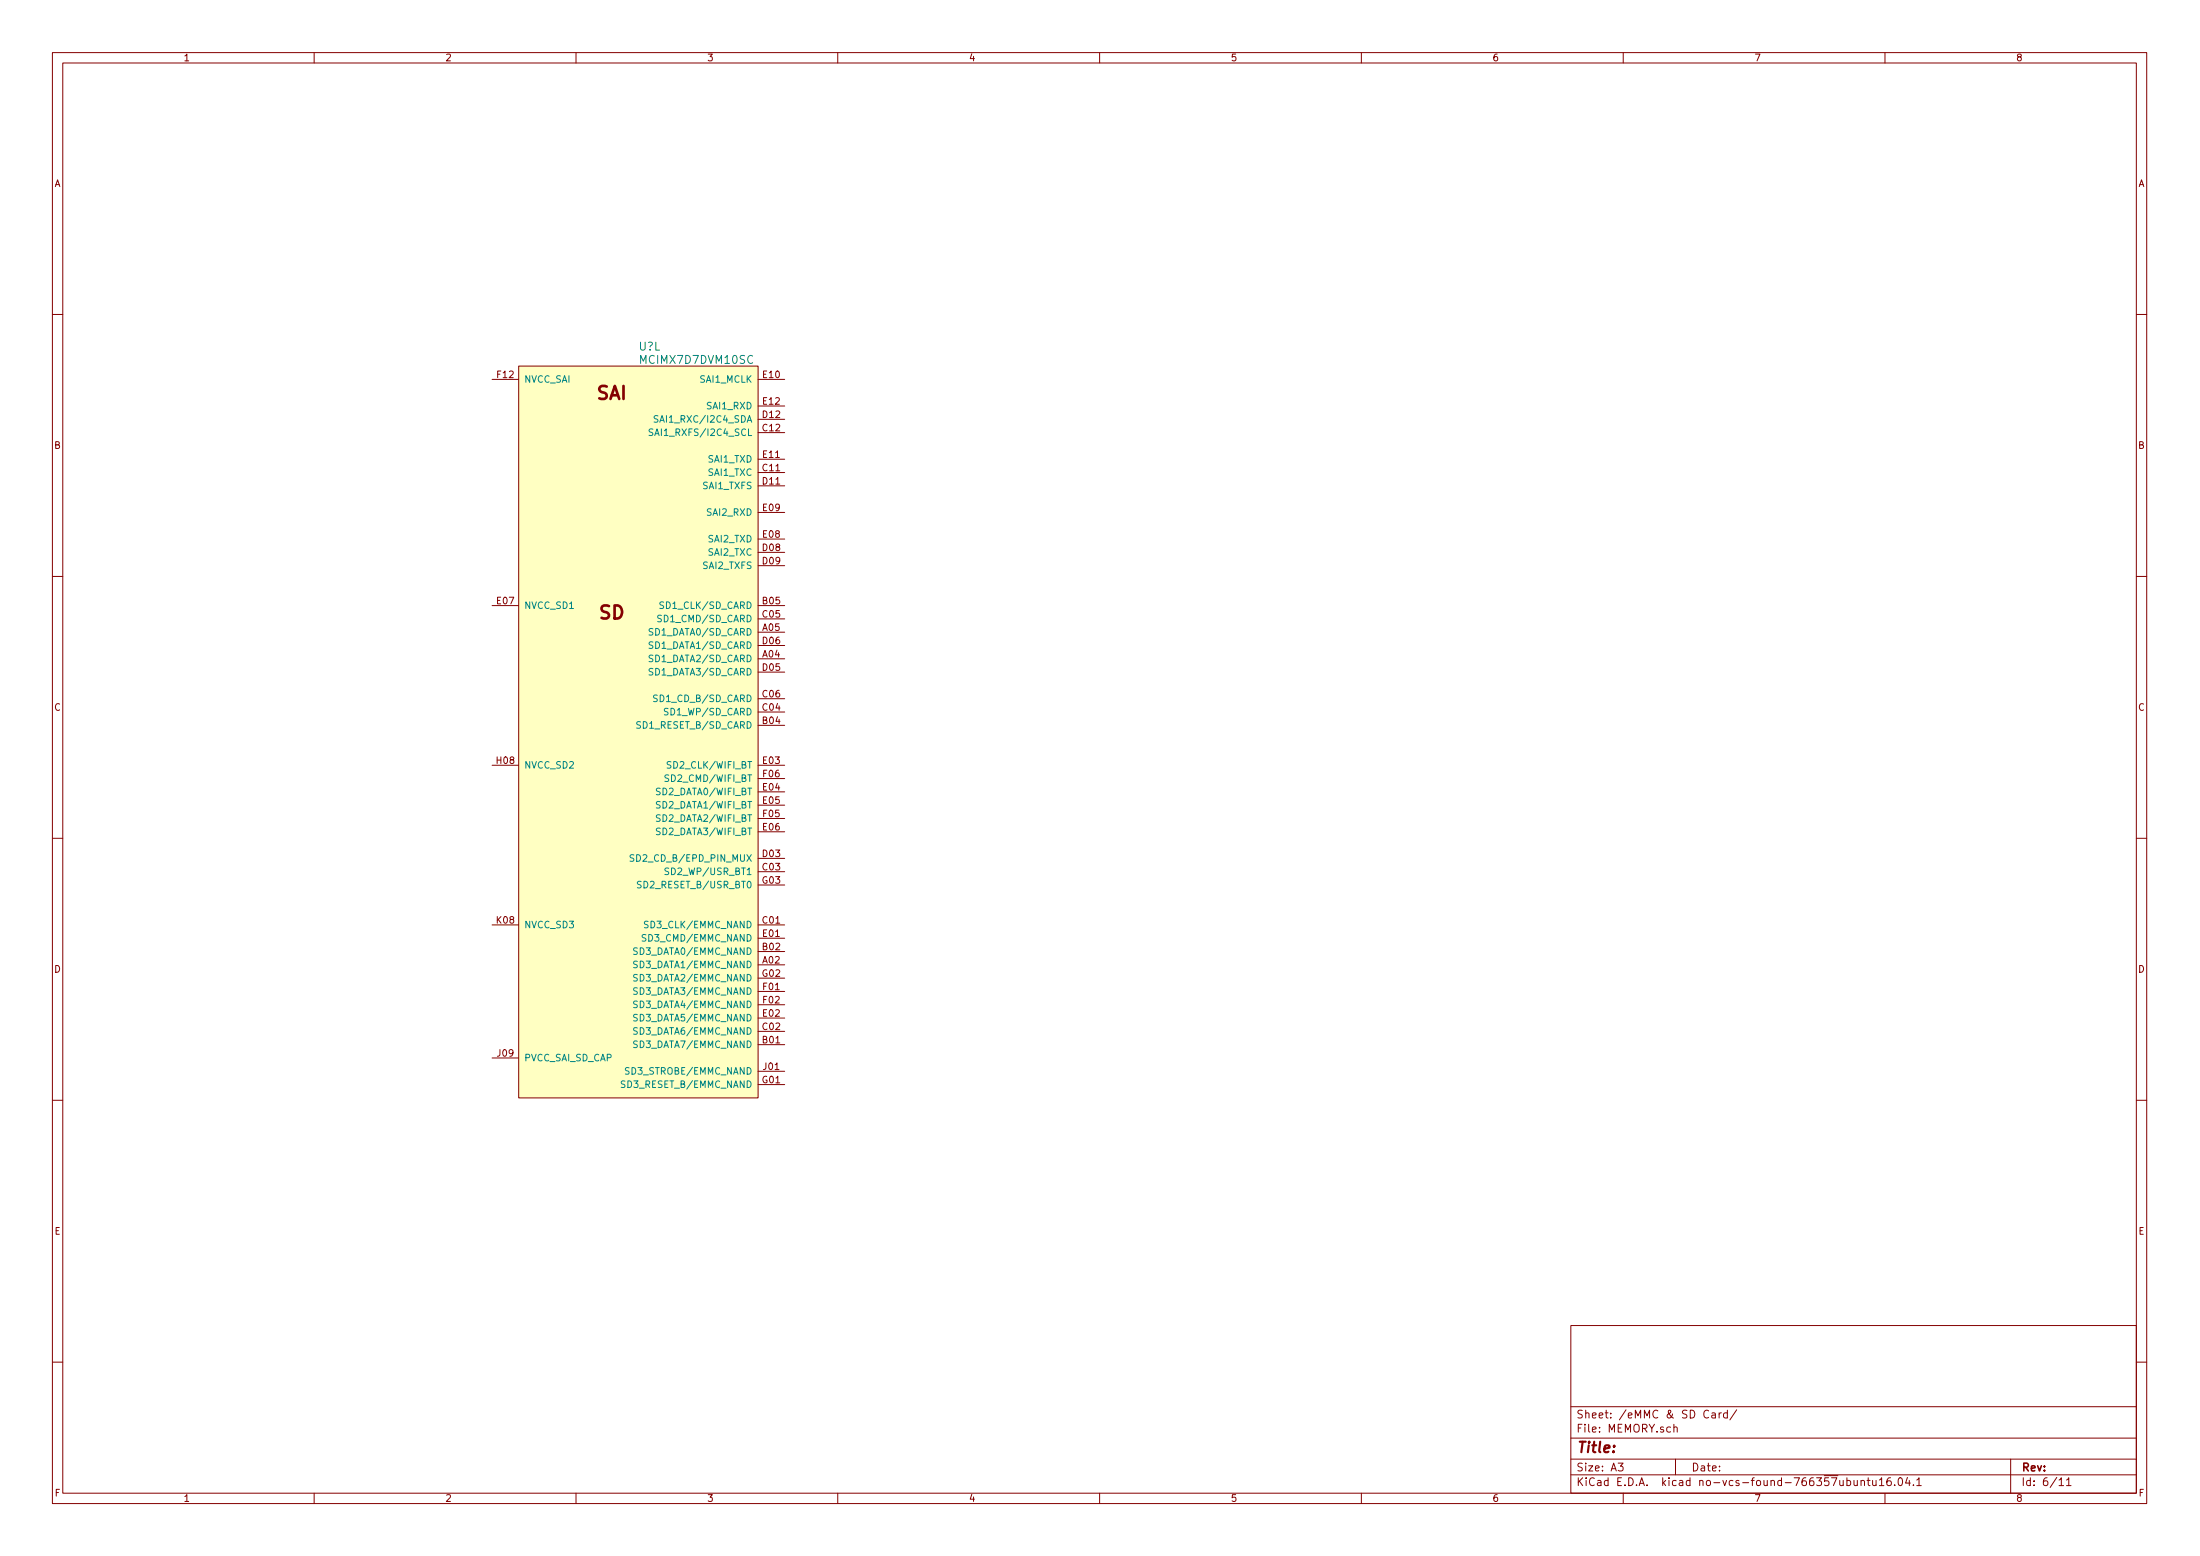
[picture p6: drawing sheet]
<svg xmlns="http://www.w3.org/2000/svg" width="420mm" height="297mm" viewBox="0 0 420 297" stroke-linecap="round" stroke-linejoin="round" font-family="sans-serif">
<g fill="none" stroke="#840000" stroke-width=".19">
<path d="M10 10h400v277h-400zM12 12h396v273.1h-396zM60 10v2M110 10v2M160 10v2M210 10v2M260 10v2M310 10v2M360 10v2M10 60h2M94 72.4h5.1M99.1 69.9h45.7v139.7h-45.7z"/>
<path d="M144.8 72.4h5.1M144.8 77.5h5.1M408 60h2M144.8 90.2h5.1M144.8 92.7h5.1M144.8 87.7h5.1M144.8 82.6h5.1M144.8 80h5.1M144.8 97.8h5.1M10 110h2M94 115.6h5.1M144.8 115.6h5.1"/>
<path d="M144.8 118.1h5.1M144.8 105.4h5.1M144.8 102.9h5.1M144.8 108h5.1M408 110h2M144.8 125.8h5.1M144.8 138.5h5.1M144.8 135.9h5.1M144.8 120.7h5.1M144.8 128.3h5.1M144.8 133.4h5.1M144.8 123.2h5.1"/>
<path d="M94 146.1h5.1M144.8 146.1h5.1M144.8 151.2h5.1M144.8 153.7h5.1M144.8 156.2h5.1M144.8 158.8h5.1M144.8 148.6h5.1M10 160h2M94 176.6h5.1M144.8 176.6h5.1M144.8 179.1h5.1M144.8 166.4h5.1"/>
<path d="M144.8 163.9h5.1M144.8 168.9h5.1M408 160h2M144.8 199.4h5.1M144.8 189.3h5.1M144.8 184.2h5.1M144.8 181.6h5.1M144.8 196.9h5.1M144.8 194.3h5.1M144.8 191.8h5.1M144.8 186.7h5.1M10 210h2"/>
<path d="M94 202h5.1M144.8 207h5.1M144.8 204.5h5.1M408 210h2M300 253h108v32.1h-108zM10 260h2M300 278.5h108M300 274.5h108M300 268.5h108M309 279.3h1l-.5 .6 .4 .1v.7l-.2 .1-.7-.1M319.7 272.5l.2-.1 .3 .1 .1 .9M319.7 271.9v1.5"/>
<path d="M320 278.5v3M326.3 269.4a.59 .59 0 0 0-.7-.1 .59 .59 0 0 0-.2 .8 .56 .56 0 0 0 .3 .5 .56 .56 0 0 0 .6 0M326.9 269.8h.6l.1 .9M327.6 270.1h-.5l-.2 .2 .2 .4 .5-.1M328.3 269.7v1M328.8 269.7l-.4 .1-.1 .2M329.9 269.8l-.4-.1-.3 .3v.6l.3 .1 .4-.1M329.9 269.2v1.5M331.7 269.1l-1.3 2M384 278.5v6.6M408 260h2M60 285.1v1.9"/>
<path d="M110 285.1v1.9M160 285.1v1.9M210 285.1v1.9M260 285.1v1.9M300 281.5h108M310 285.1v1.9M352.7 282.7l.4-.1 .3 .3v.6l-.3 .1-.4-.1M354.1 282.6l.1 .9 .3 .1 .2-.1M354.7 282.6v1M355.4 282.7h.1a.37 .37 0 0 1 .6 .1v.8M355.4 282.6v1M356.6 282.6h.5"/>
<path d="M356.8 282.1v1.3l.3 .2M357.6 282.6v.8a.39 .39 0 0 0 .7 .1M358.3 282.6v1M358.9 282.5l.5-.4v1.5M358.9 283.6h.9M360 285.1v1.9M361.1 282.1a.59 .59 0 0 0-.8 .6l.1 .8 .2 .1 .5-.1 .1-.5-.1-.3h-.5l-.3 .3M361.8 283.5v.1M362.6 282.3l.3-.2a.86 .86 0 0 1 .1 1.5l-.4-.3-.1-.6zM364.3 282l-.4 1.1h.9M364.6 282.6v1M365.4 283.5v.1"/>
<path d="M366.1 282.5l.4-.4v1.5M366.1 283.6h.8M393.2 282.5l.5-.4v1.5M393.2 283.6h.9M394.7 282.5l.4-.4v1.5M394.7 283.6h.8"/>
</g>
<path d="M99.1 69.9h45.7v139.7h-45.7z" fill="#ffffc2" stroke="#ffffc2" stroke-width=".19"/>
<g fill="none" stroke="#008484" stroke-width=".19">
<path d="M125.7 79.4l-.5-.1-.3 .3 .1 .3 .6 .2v.4l-.2 .1h-.5M124.7 82l-.5-.1-.2 .1v.2l.1 .2 .5 .2 .1 .3-.3 .2h-.4M126.3 117.5l-.5-.1-.1 .2v.4l.6 .2v.3l-.2 .2h-.5M126.7 115l-.4-.1-.2 .1-.1 .3 .1 .2 .5 .1 .1 .3-.2 .3-.5-.1M122.3 137.8h-.5l-.2 .2 .1 .3 .6 .2v.4l-.2 .1h-.5M125.5 132.8l-.5-.1-.1 .1v.4l.6 .3v.2l-.2 .2h-.5M127.6 135.3l-.5-.1-.2 .1 .1 .5 .5 .2 .1 .3-.2 .2-.5-.1M126.1 150.5h-.5l-.2 .1v.3l.6 .3 .1 .3-.3 .2h-.5M126.1 153.1l-.5-.1-.2 .1v.4l.6 .2 .1 .3-.3 .3-.5-.1M126.1 155.6l-.5-.1-.2 .2v.3l.6 .3 .1 .3-.3 .2h-.5M126.1 158.2l-.5-.1-.2 .1v.4l.6 .2 .1 .3-.3 .2h-.5M127.7 148l-.5-.1-.2 .3 .1 .3 .6 .2v.4l-.2 .1-.5-.1"/>
<path d="M128.1 145.5l-.4-.1-.2 .1v.4l.5 .2 .1 .3-.2 .2h-.5M121.1 163.2h-.5l-.3 .2 .1 .3 .6 .2v.4l-.2 .1h-.5M122.5 168.3l-.5-.1-.2 .2-.1 .2 .1 .2 .5 .2 .2 .3-.3 .2h-.5M123.4 178.5l-.5-.1-.2 .1v.4l.5 .2 .2 .3-.3 .3-.5-.1M123.8 175.9h-.5l-.2 .1 .1 .4 .5 .2 .1 .3-.3 .2h-.4M127.7 165.8l-.5-.1-.2 .2 .1 .4 .6 .2v.3l-.2 .2-.5-.1M119.4 206.4l-.5-.1-.2 .2v.3l.6 .3 .1 .3-.3 .2h-.5M120.1 203.9l-.4-.1-.2 .1v.4l.5 .2 .1 .3-.2 .3-.5-.1"/>
</g>
<g font-size="3.5" fill="#840000">
<text x="113.9" y="76.3">SAI</text>
<text x="114.4" y="118.2">SD</text>
</g>
<text font-size="2.8" fill="#840000" x="301" y="277.3">Title:</text>
<g font-size="2.1" fill="#008484">
<text x="122" y="66.9">U?L</text>
<text x="122.5" y="69.5">MCIMX7D7DVM10SC</text>
</g>
<g font-size="2.1" fill="#840000">
<text x="301" y="273.5">File: MEMORY.sch</text>
<text x="301" y="270.8">Sheet: /eMMC &amp; SD Card/</text>
<text x="301" y="280.9">Size: A3</text>
<text x="323" y="280.9">Date:</text>
<text x="386" y="280.9">Rev:</text>
<text x="301" y="283.7">KiCad E.D.A. kicad no-vcs-found-766357ubuntu16.04.1</text>
<text x="386" y="283.7">Id: 6/11</text>
</g>
<g font-size="1.8" fill="#840000">
<text x="35" y="11.7">1</text>
<text x="85" y="11.7">2</text>
<text x="135" y="11.7">3</text>
<text x="185" y="11.7">4</text>
<text x="235" y="11.7">5</text>
<text x="285" y="11.7">6</text>
<text x="335" y="11.7">7</text>
<text x="385" y="11.7">8</text>
<text x="10.4" y="35.7">A</text>
<text x="408.4" y="35.7">A</text>
<text x="95" y="72.2">F12</text>
<text x="145.7" y="72.2">E10</text>
<text x="145.7" y="77.3">E12</text>
<text x="145.7" y="82.3">C12</text>
<text x="145.7" y="79.8">D12</text>
<text x="10.4" y="85.7">B</text>
<text x="145.7" y="90">C11</text>
<text x="145.7" y="87.4">E11</text>
<text x="408.4" y="85.7">B</text>
<text x="145.7" y="92.5">D11</text>
<text x="145.7" y="97.6">E09</text>
<text x="145.7" y="105.2">D08</text>
<text x="145.7" y="107.7">D09</text>
<text x="145.7" y="102.7">E08</text>
<text x="94.9" y="115.4">E07</text>
<text x="145.7" y="115.4">B05</text>
<text x="145.7" y="117.9">C05</text>
<text x="145.7" y="125.5">A04</text>
<text x="145.7" y="120.4">A05</text>
<text x="145.7" y="123">D06</text>
<text x="145.7" y="128.1">D05</text>
<text x="10.4" y="135.7">C</text>
<text x="145.7" y="135.7">C04</text>
<text x="145.7" y="133.1">C06</text>
<text x="408.4" y="135.7">C</text>
<text x="145.7" y="138.2">B04</text>
<text x="94.9" y="145.8">H08</text>
<text x="145.7" y="145.8">E03</text>
<text x="145.8" y="148.4">F06</text>
<text x="145.7" y="150.9">E04</text>
<text x="145.7" y="153.5">E05</text>
<text x="145.8" y="156">F05</text>
<text x="145.7" y="158.5">E06</text>
<text x="145.7" y="166.2">C03</text>
<text x="145.7" y="163.6">D03</text>
<text x="145.6" y="168.7">G03</text>
<text x="94.9" y="176.3">K08</text>
<text x="145.7" y="176.3">C01</text>
<text x="145.7" y="178.9">E01</text>
<text x="10.4" y="185.7">D</text>
<text x="145.7" y="183.9">A02</text>
<text x="145.7" y="181.4">B02</text>
<text x="408.4" y="185.7">D</text>
<text x="145.6" y="186.5">G02</text>
<text x="145.8" y="189">F01</text>
<text x="145.8" y="191.6">F02</text>
<text x="145.7" y="196.6">C02</text>
<text x="145.7" y="194.1">E02</text>
<text x="95" y="201.7">J09</text>
<text x="145.7" y="199.2">B01</text>
<text x="145.6" y="206.8">G01</text>
<text x="145.8" y="204.3">J01</text>
<text x="10.4" y="235.7">E</text>
<text x="408.4" y="235.7">E</text>
<text x="10.5" y="285.7">F</text>
<text x="35" y="286.7">1</text>
<text x="85" y="286.7">2</text>
<text x="135" y="286.7">3</text>
<text x="185" y="286.7">4</text>
<text x="235" y="286.7">5</text>
<text x="285" y="286.7">6</text>
<text x="335" y="286.7">7</text>
<text x="385" y="286.7">8</text>
<text x="408.5" y="285.7">F</text>
</g>
<g font-size="1.8" fill="#008484">
<text x="100.1" y="73.1">NVCC_SAI</text>
<text x="133.7" y="73.1">SAI1_MCLK</text>
<text x="125.4" y="83.2">SAI1_RXFS/I2C4_SCL</text>
<text x="126.2" y="80.7">SAI1_RXC/I2C4_SDA</text>
<text x="135.1" y="78.1">SAI1_RXD</text>
<text x="135.3" y="88.3">SAI1_TXD</text>
<text x="134.3" y="93.4">SAI1_TXFS</text>
<text x="135.3" y="90.8">SAI1_TXC</text>
<text x="135.1" y="98.5">SAI2_RXD</text>
<text x="135.3" y="106.1">SAI2_TXC</text>
<text x="135.3" y="103.5">SAI2_TXD</text>
<text x="134.3" y="108.6">SAI2_TXFS</text>
<text x="100.1" y="116.2">NVCC_SD1</text>
<text x="126.3" y="118.8">SD1_CMD/SD_CARD</text>
<text x="126.7" y="116.2">SD1_CLK/SD_CARD</text>
<text x="124.4" y="121.3">SD1_DATA0/SD_CARD</text>
<text x="124.4" y="123.9">SD1_DATA1/SD_CARD</text>
<text x="124.4" y="126.4">SD1_DATA2/SD_CARD</text>
<text x="124.4" y="128.9">SD1_DATA3/SD_CARD</text>
<text x="125.5" y="134">SD1_CD_B/SD_CARD</text>
<text x="127.5" y="136.6">SD1_WP/SD_CARD</text>
<text x="122.1" y="139.1">SD1_RESET_B/SD_CARD</text>
<text x="100.1" y="146.7">NVCC_SD2</text>
<text x="127.7" y="149.3">SD2_CMD/WIFI_BT</text>
<text x="128.1" y="146.7">SD2_CLK/WIFI_BT</text>
<text x="125.9" y="151.8">SD2_DATA0/WIFI_BT</text>
<text x="125.9" y="154.3">SD2_DATA1/WIFI_BT</text>
<text x="125.9" y="156.9">SD2_DATA2/WIFI_BT</text>
<text x="125.9" y="159.4">SD2_DATA3/WIFI_BT</text>
<text x="121.5" y="164.5">SD2_CD_B/EPD_PIN_MUX</text>
<text x="127.9" y="167">SD2_WP/USR_BT1</text>
<text x="122.6" y="169.6">SD2_RESET_B/USR_BT0</text>
<text x="100.1" y="177.2">NVCC_SD3</text>
<text x="123.3" y="179.7">SD3_CMD/EMMC_NAND</text>
<text x="123.7" y="177.2">SD3_CLK/EMMC_NAND</text>
<text x="121.5" y="184.8">SD3_DATA1/EMMC_NAND</text>
<text x="121.5" y="182.3">SD3_DATA0/EMMC_NAND</text>
<text x="121.5" y="189.9">SD3_DATA3/EMMC_NAND</text>
<text x="121.5" y="187.4">SD3_DATA2/EMMC_NAND</text>
<text x="121.5" y="197.5">SD3_DATA6/EMMC_NAND</text>
<text x="121.5" y="195">SD3_DATA5/EMMC_NAND</text>
<text x="121.5" y="192.4">SD3_DATA4/EMMC_NAND</text>
<text x="100.1" y="202.6">PVCC_SAI_SD_CAP</text>
<text x="121.5" y="200.1">SD3_DATA7/EMMC_NAND</text>
<text x="119.2" y="207.7">SD3_RESET_B/EMMC_NAND</text>
<text x="120" y="205.1">SD3_STROBE/EMMC_NAND</text>
</g>
</svg>
